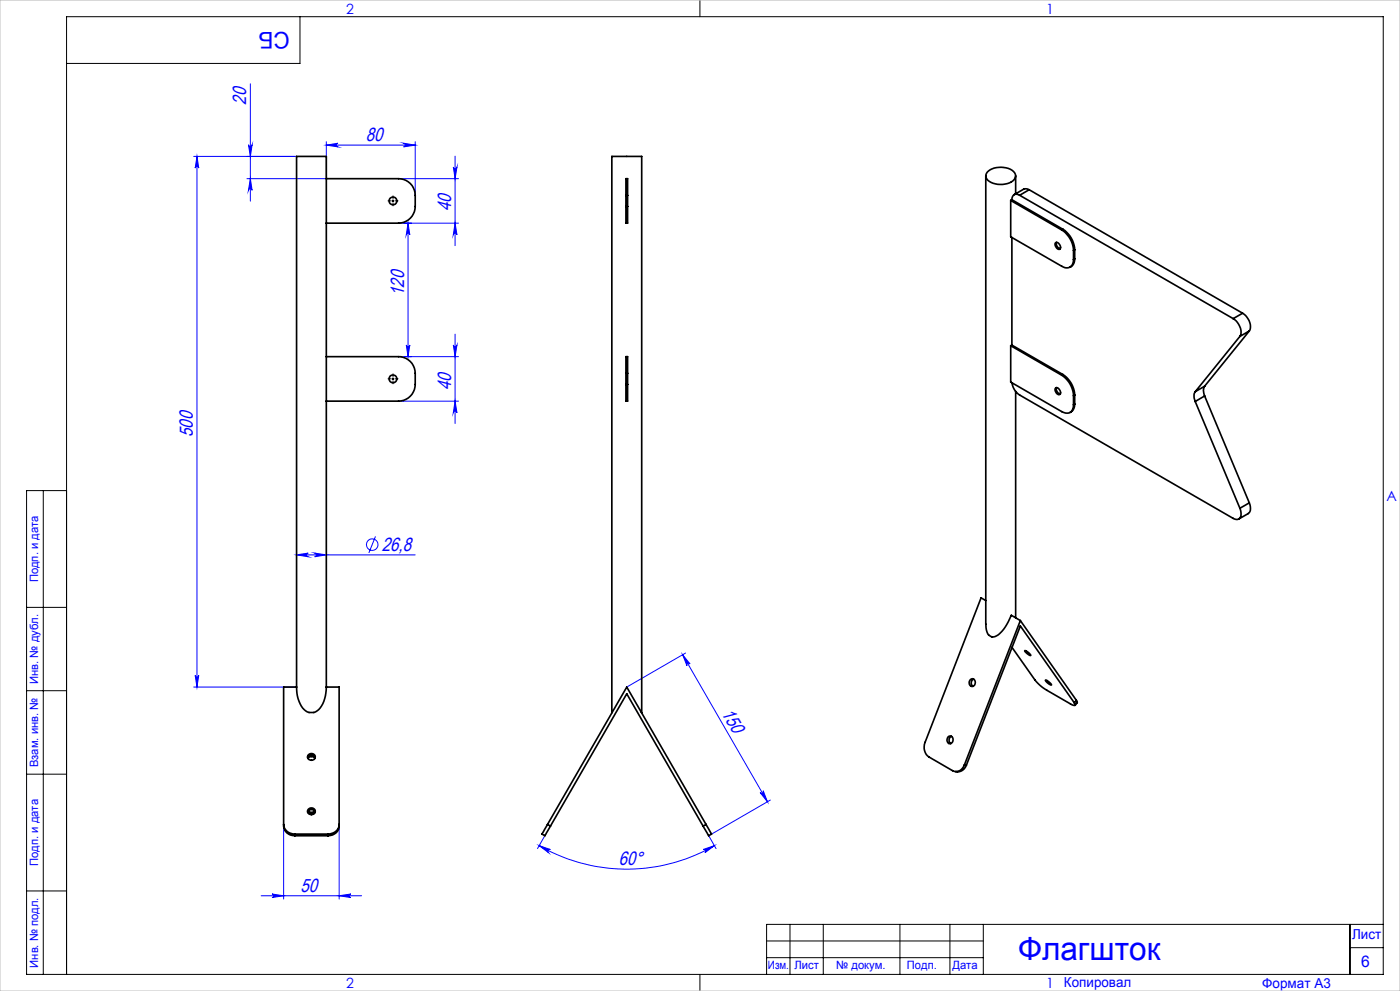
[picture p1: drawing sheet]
<svg xmlns="http://www.w3.org/2000/svg" width="420mm" height="297mm" viewBox="0 0 420 297" stroke-linecap="round" stroke-linejoin="round" font-family="sans-serif">
<g fill="none" stroke="#00f" stroke-width=".3">
<path d="M75.1 25.1v35.2M58.1 46.9h30.8M59.1 46.9l.5 3.5a.53 .53 0 0 0-.5-.5 .53 .53 0 0 0-.5 .5zM59.1 46.9v159M74.5 43.4a.55 .55 0 0 0 .6 .5 .55 .55 0 0 0 .5-.5l-.5 3.5zM75.1 53.5l.5 3.5a.55 .55 0 0 0-.5-.5 .55 .55 0 0 0-.6 .5zM97.9 42.5v11h-23.8M97.9 43.5h26.7M97.9 43.5l3.5-.6a.55 .55 0 0 0-.5 .6 .55 .55 0 0 0 .5 .5zM119.6 53.5h17.9M121.1 42.9l3.5 .6-3.5 .5a.55 .55 0 0 0 .5-.5 .55 .55 0 0 0-.5-.6zM124.6 42.5v16"/>
<path d="M136 50.1a.55 .55 0 0 0 .5 .5 .55 .55 0 0 0 .6-.5l-.6 3.4zM136.5 46.8v26.8M119.6 66.9h17.9M122.4 66.9l.5 3.5a.53 .53 0 0 0-.5-.5 .53 .53 0 0 0-.5 .5zM122.4 66.9v40M136.5 66.9l.6 3.5a.55 .55 0 0 0-.6-.5 .55 .55 0 0 0-.5 .5zM119.6 106.9h17.9M121.9 103.4a.53 .53 0 0 0 .5 .5 .53 .53 0 0 0 .5-.5l-.5 3.5zM136 103.4a.55 .55 0 0 0 .5 .5 .55 .55 0 0 0 .6-.5l-.6 3.5zM136.5 100.2v26.7M119.6 120.2h17.9M136.5 120.2l.6 3.5a.55 .55 0 0 0-.6-.5 .55 .55 0 0 0-.5 .5z"/>
<path d="M89 166.3h35.6M89 166.3l3.5-.5a.55 .55 0 0 0-.5 .5 .55 .55 0 0 0 .5 .6zM94.4 165.8l3.5 .5-3.5 .6a.55 .55 0 0 0 .5-.6 .55 .55 0 0 0-.5-.5zM112.6 160.8l-1.9 4.9M204.8 196.2l25.4 44.1M204.8 196.2l2.2 2.8a.53 .53 0 0 0-.7-.2 .53 .53 0 0 0-.2 .7zM205.7 195.7l-17.7 10.2M58.1 205.9h30.8M58.6 202.4a.53 .53 0 0 0 .5 .5 .53 .53 0 0 0 .5-.5l-.5 3.5zM228 237.5a.53 .53 0 0 0 .7 .2 .53 .53 0 0 0 .3-.7l1.2 3.3zM231.1 239.8l-17.6 10.2M85.1 247.1v22.3"/>
<path d="M101.7 247.1v22.3M161.7 253.4l3.4 1.2a.55 .55 0 0 0-.7 .2 .55 .55 0 0 0 .2 .7zM161.7 253.4a52.5 52.5 0 0 0 52.6 0M163.4 250.5l-2.1 3.8M211 254.6l3.3-1.2-2.8 2.1a.55 .55 0 0 0 .2-.7 .55 .55 0 0 0-.7-.2zM212.6 250.5l2.2 3.8M78.4 268.5h30.1M81.6 267.9l3.5 .6-3.5 .5a.53 .53 0 0 0 .5-.5 .53 .53 0 0 0-.5-.6zM101.7 268.5l3.6-.6a.53 .53 0 0 0-.6 .6 .53 .53 0 0 0 .6 .5z"/>
<circle cx="111.7" cy="163.2" r="1.73"/>
</g>
<path d="M117.9 59.5v-.8M117.2 60.2h-.8M117.9 60.9v.8M118.6 60.2h.8M117.2 113.5h-.8M117.9 112.9v-.9M117.9 114.2v.8M118.6 113.5h.8" fill="none" stroke="#000" stroke-width=".3" stroke-dasharray="15.2 1.3 1.3 1.3"/>
<g fill="none" stroke="#000" stroke-width=".3">
<path d="M90 5v14h-70M210 0v5M117.9 59.9v.6M117.5 60.2h.7M117.5 113.6h.7M117.9 113.2v.7M13 147v145M20 147h-12v145h407v-287h-395v287M8 182h12M8 207h12M8 232h12M8 267h12"/>
<path d="M237 277v15M247 277v15M270 277v15M285 277v15M295 277v15M405 277v15M415 277h-185v15M210 292v5M230 282h65M230 287h65M405 284h10"/>
</g>
<path d="M0 0h420v297h-420z" fill="none" stroke="#c0c0c0" stroke-width=".3"/>
<g fill="#00f">
<path d="M228 237.5a.53 .53 0 0 0 .7 .2 .53 .53 0 0 0 .3-.7l1.2 3.3zM204.8 196.2l2.2 2.8a.53 .53 0 0 0-.7-.2 .53 .53 0 0 0-.2 .7z"/>
<path d="M89 166.3l3.5-.5a.55 .55 0 0 0-.5 .5 .55 .55 0 0 0 .5 .6zM94.4 165.8l3.5 .5-3.5 .6a.55 .55 0 0 0 .5-.6 .55 .55 0 0 0-.5-.5zM97.9 43.5l3.5-.6a.55 .55 0 0 0-.5 .6 .55 .55 0 0 0 .5 .5zM121.1 42.9l3.5 .6-3.5 .5a.55 .55 0 0 0 .5-.5 .55 .55 0 0 0-.5-.6zM81.6 267.9l3.5 .6-3.5 .5a.53 .53 0 0 0 .5-.5 .53 .53 0 0 0-.5-.6zM101.7 268.5l3.6-.6a.53 .53 0 0 0-.6 .6 .53 .53 0 0 0 .6 .5z"/>
<path d="M161.7 253.4l3.4 1.2a.55 .55 0 0 0-.7 .2 .55 .55 0 0 0 .2 .7zM211 254.6l3.3-1.2-2.8 2.1a.55 .55 0 0 0 .2-.7 .55 .55 0 0 0-.7-.2z"/>
<path d="M75.1 53.5l.5 3.5a.55 .55 0 0 0-.5-.5 .55 .55 0 0 0-.6 .5zM74.5 43.4a.55 .55 0 0 0 .6 .5 .55 .55 0 0 0 .5-.5l-.5 3.5z"/>
<path d="M59.1 46.9l.5 3.5a.53 .53 0 0 0-.5-.5 .53 .53 0 0 0-.5 .5zM58.6 202.4a.53 .53 0 0 0 .5 .5 .53 .53 0 0 0 .5-.5l-.5 3.5zM136 50.1a.55 .55 0 0 0 .5 .5 .55 .55 0 0 0 .6-.5l-.6 3.4zM136.5 66.9l.6 3.5a.55 .55 0 0 0-.6-.5 .55 .55 0 0 0-.5 .5zM122.4 66.9l.5 3.5a.53 .53 0 0 0-.5-.5 .53 .53 0 0 0-.5 .5zM121.9 103.4a.53 .53 0 0 0 .5 .5 .53 .53 0 0 0 .5-.5l-.5 3.5zM136 103.4a.55 .55 0 0 0 .5 .5 .55 .55 0 0 0 .6-.5l-.6 3.5zM136.5 120.2l.6 3.5a.55 .55 0 0 0-.6-.5 .55 .55 0 0 0-.5 .5z"/>
</g>
<g fill="none" stroke="#000" stroke-width=".5">
<path d="M97.9 53.5h21.7a5 5 0 0 1 5 5.1 9.3 9.3 0 0 1-.6 5.5 5 5 0 0 1-4.4 2.8h-21.7M187.8 58.6v-5.1h.5v5.1M187.8 58.6h.5M187.8 58.6v3.3M188.3 58.6v3.3M295.7 52.7v134.3a4 4 0 0 0 1.2 3.5 1.89 1.89 0 0 0 2.6-.3 14.4 14.4 0 0 0 3.9-5.8l2.7 1.6M296.2 51.6a6.2 6.2 0 0 1 8.2 .2 2.11 2.11 0 0 1-1.6 3 6.3 6.3 0 0 1-6.7-1.1 1.72 1.72 0 0 1 .1-2.1zM303.6 59.9l-.4 .2M303.6 59.9l15.3 8.8M304.7 52.7v5.4M305.9 58.5a1.41 1.41 0 0 0-1.7-.2 1.41 1.41 0 0 0-.6 1.6M305.9 58.5l64.1 37"/>
<path d="M308.8 56.9l-1.4-.3-3.2 1.7M308.8 56.9l-2.9 1.6M308.8 56.9l64 37M187.8 61.9v5h.5v-5M187.8 61.9h.5M303.2 60.1v10.9l15.3 8.8a2.15 2.15 0 0 0 2.5 .2 2.15 2.15 0 0 0 1.1-2.3M303.2 60.1l15.3 8.8M303.6 71.2v32.2M316.6 72.8a1.23 1.23 0 0 1 1.3 .3 1.23 1.23 0 0 1 .2 1.3 .76 .76 0 0 1-.8 .3 .76 .76 0 0 1-.5-.7l-.3-.6zM317 72.6a1.53 1.53 0 0 0 1.1 1.9M318.5 68.9a7.8 7.8 0 0 1 3.6 6.1M318.9 68.7a7.8 7.8 0 0 1 3.5 6.2"/>
<path d="M318.9 68.7l-.4 .2M322.1 75v2.7M322.4 77.6l-.4 1.6-1 .8M322.4 74.9l-.3 .1M322.4 77.6l-.3 .1M322.4 74.9v2.7M370 95.5a4.5 4.5 0 0 1 2 5.3M372.8 93.9a4.4 4.4 0 0 1 2 5.3M372.8 93.9l-2.8 1.6M374.8 99.2l-2.8 1.6M374.8 99.2l-13.4 16.5M97.9 106.9h21.7a5 5 0 0 1 5 5 9.4 9.4 0 0 1-.6 5.6 5 5 0 0 1-4.4 2.7h-21.7"/>
<path d="M187.8 115.2v5h.5v-5M187.8 111.9v-5h.5v5M187.8 111.9v3.3M187.8 111.9h.5M187.8 115.2h.5M188.3 111.9v3.3M303.2 103.6v10.9l15.3 8.9a2.15 2.15 0 0 0 2.5 .2 2.15 2.15 0 0 0 1.1-2.3M303.2 103.6l15.3 8.9M303.6 114.7a5.4 5.4 0 0 0 2.3 3.7l64.1 37a1.53 1.53 0 0 0 1.9 0 1.53 1.53 0 0 0 .4-1.9l-.3-1.2M303.6 103.4l-.4 .2M303.6 103.4l15.3 8.9M304.7 117.3v67.8"/>
<path d="M316.6 116.4a1.21 1.21 0 0 1 1.3 .3 1.21 1.21 0 0 1 .2 1.3l-.1 .2a1.28 1.28 0 0 1-1.4-1.8zM317 116.2a1.59 1.59 0 0 0 1.1 1.9M318.5 112.5a7.8 7.8 0 0 1 3.6 6.1M318.9 112.3a7.8 7.8 0 0 1 3.5 6.1M318.9 112.3l-.4 .2M322.1 118.6v2.7M322.4 118.4v2.7M322.4 118.4l-.3 .2M358.6 117.4a3.1 3.1 0 0 0 0 2.9M361.4 115.7a3.2 3.2 0 0 0 0 3M361.4 115.7l-2.8 1.7M361.4 118.7l-2.8 1.6"/>
<path d="M361.4 118.7l13.4 32M372 100.8l-13.4 16.6M322.4 121.1l-.4 1.6-1 .9M322.4 121.1l-.3 .2M358.6 120.3l13.4 32M374.8 150.7l.3 1.2-.1 1.4-.5 .6-2.8 1.6M374.8 150.7l-2.8 1.6M295.7 180l-1.4-.8-16.8 43.3a3.7 3.7 0 0 0 1.2 4.4l7.1 4.1a2.53 2.53 0 0 0 3.5-1.7M303.6 194l6.9 9.8 1.5 1.6 2 1.5 7.6 4.3 .9 .1-.2-.7M306.1 186l-16.8 43.3M306.1 186l16.8 23.9M307.4 195l1.1 .5 .7 .9a2.61 2.61 0 0 1-1.8-1.4z"/>
<path d="M89 205.9h-3.9v41.7a3.2 3.2 0 0 0 3.3 2.9M89 205.9a8.6 8.6 0 0 0 3.2 7.5l1 .1a2.9 2.9 0 0 0 3.2-1.9l1.2-3 .3-2.7M89 205.9v-159h8.9v159M97.9 205.9h3.8v41.7a3.1 3.1 0 0 1-3.3 2.9M183.6 213.5v-166.6h8.9l-.1 166.6M291.1 203.7a1.06 1.06 0 0 1 1.5 .4 1.06 1.06 0 0 1-.5 1.5 1.06 1.06 0 0 1-1.3-.5 1.06 1.06 0 0 1 .3-1.4zM292.1 203.5a1.3 1.3 0 0 0-.2 2.2M313.6 203.8l.8 .3 1.1 1.1a2.54 2.54 0 0 1-1.9-1.4zM322.3 210.6l-16.2-23-16.2 41.7M322.9 209.9l.3 .7-.7 .8M322.9 209.9l-.6 .7M92.3 227.1a1.22 1.22 0 0 1 1.1-.8 1.22 1.22 0 0 1 1.1 .8"/>
<path d="M92.4 227.3a1.24 1.24 0 0 1 2.1 0M284.4 220.9a1.06 1.06 0 0 1 1.5 .3 1.06 1.06 0 0 1-.4 1.5 1 1 0 0 1-1.3-.2 1 1 0 0 1 0-1.3zM285.4 220.7a1.28 1.28 0 0 0-.2 2.1M289.3 229.3h.6M289.9 229.3a2.78 2.78 0 0 1-3.3 1.9M85.1 247.1a3.2 3.2 0 0 0 3.3 2.9M88.4 250v.5M88.4 250h10M88.4 250.5h10M92.3 243.4a1.22 1.22 0 0 1 1.1-.8 1.22 1.22 0 0 1 1.1 .8M92.3 243.3a1.25 1.25 0 0 0 2.2 0M92.5 243.1l.7 .3 1.2-.3"/>
<path d="M98.4 250v.5M101.7 247.1a3.1 3.1 0 0 1-3.3 2.9M164.3 247.1l-1.7 2.9 .9 .5 1.6-2.9M164.3 247.1l.8 .5M164.3 247.1l23.7-41.2 23.8 41.2M165.1 247.6l22.9-39.7 22.9 39.7M211.8 247.1l1.7 2.9-.9 .5-1.7-2.9M211.8 247.1l-.9 .5"/>
<circle cx="117.9" cy="60.2" r="1.16"/>
<circle cx="117.9" cy="113.5" r="1.17"/>
<circle cx="93.5" cy="226.8" r="1.09"/>
<circle cx="93.5" cy="243.1" r="1.09"/>
</g>
<text font-size="9.6" fill="#00f" x="305.4" y="287.8">Флагшток</text>
<text font-size="6.9" fill="#00f" x="86.9" y="9.4" transform="rotate(-180 86.9 9.4)">СБ</text>
<g font-size="5.7" fill="#00f">
<text x="73.9" y="31.4" transform="rotate(-90 73.9 31.4)">20</text>
<text x="109.8" y="42.2">80</text>
<text x="135.3" y="63.3" transform="rotate(-90 135.3 63.3)">40</text>
<text x="121.2" y="88.8" transform="rotate(-90 121.2 88.8)">120</text>
<text x="135.3" y="117" transform="rotate(-90 135.3 117)">40</text>
<text x="57.9" y="131" transform="rotate(-90 57.9 131)">500</text>
<text x="114.5" y="165">26,8</text>
<text x="216.3" y="213.6" transform="rotate(60 216.3 213.6)">150</text>
<text x="185.7" y="259.3" transform="rotate(-1 185.7 259.3)">60°</text>
<text x="90.1" y="267.2">50</text>
</g>
<text font-size="4.8" fill="#00f" x="408.3" y="289.7">6</text>
<g font-size="4.2" fill="#00f">
<text x="103.8" y="4.2">2</text>
<text x="313.8" y="4.2">1</text>
<text x="415.9" y="150.2">A</text>
<text x="103.8" y="296.2">2</text>
<text x="313.8" y="296.2">1</text>
</g>
<g font-size="4.1" fill="#00f">
<text x="405.6" y="281.5">Лист</text>
<text x="319.2" y="295.9">Копировал</text>
<text x="378.7" y="296">Формат А3</text>
</g>
<g font-size="3.4" fill="#00f">
<text x="11.4" y="174.5" transform="rotate(-90 11.4 174.5)">Подп. и дата</text>
<text x="11.4" y="205" transform="rotate(-90 11.4 205)">Инв. № дубл.</text>
<text x="11.4" y="229.9" transform="rotate(-90 11.4 229.9)">Взам. инв. №</text>
<text x="11.4" y="259.5" transform="rotate(-90 11.4 259.5)">Подп. и дата</text>
<text x="11.4" y="290" transform="rotate(-90 11.4 290)">Инв. № подл.</text>
<text x="230.4" y="290.4">Изм.</text>
<text x="238.3" y="290.4">Лист</text>
<text x="250.9" y="290.4">№ докум.</text>
<text x="272.1" y="290.4">Подп.</text>
<text x="285.7" y="290.5">Дата</text>
</g>
</svg>
